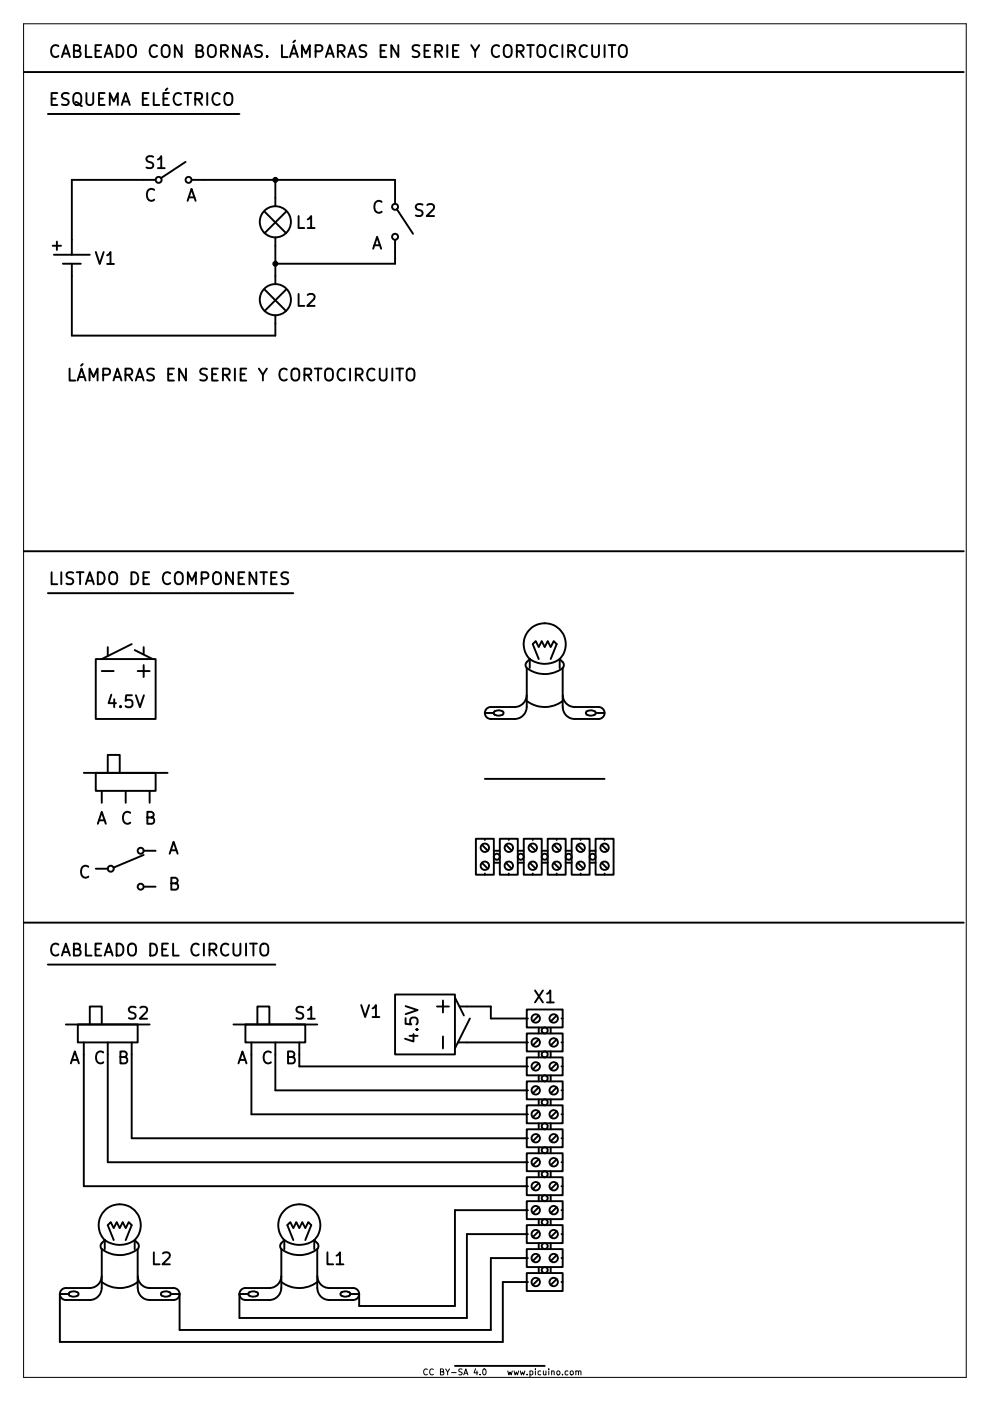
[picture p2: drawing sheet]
<svg xmlns="http://www.w3.org/2000/svg" width="210mm" height="297mm" viewBox="0 0 210 297" stroke-linecap="round" stroke-linejoin="round" font-family="sans-serif">
<path d="M5 5h200v287h-200zM90.7 290.4a.58 .58 0 0 0-.8 .5 .58 .58 0 0 0 .7 .6l.1-.1M102.5 290.4l.2-.2a.69 .69 0 0 1 .4 .7 .69 .69 0 0 1-.4 .6l-.3-.5zM122.2 290.8l.5-.1v.8M122.7 290.8l.2-.1h.3l.1 .8" fill="none" stroke="#000" stroke-width=".21"/>
<g fill="none" stroke="#000" stroke-width=".41">
<path d="M5.1 15.3h199.4M128.3 9.6v2.5M129.1 9.6h1.5M129.8 9.6v2.5M131.4 9.9a.86 .86 0 0 1 1-.3 .86 .86 0 0 1 .6 .8v.8a.86 .86 0 0 1-1.1 .9l-.2-.1a1.91 1.91 0 0 1-.3-2.1zM10.2 24.2h40.6M33 38.1h-17.8v15.9M39.4 34.3l-5.2 3.5M40.6 38.1h43.2v5.1M58.4 38.1v5.6M11.2 52.1h1.8M11.4 54h7.6"/>
<path d="M12.1 51.2v1.8M13.3 55.9h3.8M15.2 55.9v15.3h43.2v-4.4M56.1 44.9l4.6 4.5M58.4 50.3v9.9M60.7 44.9l-4.6 4.5M83.8 50.8v5.1h-25.4M84.2 44.4l3.4 5.2M56.1 61.4l4.6 4.5M60.7 61.4l-4.6 4.5M86.4 78.5a.86 .86 0 0 1 .9-.4 .86 .86 0 0 1 .6 .9v.8a.86 .86 0 0 1-1.1 .9l-.2-.1a2.06 2.06 0 0 1-.2-2.1zM5.1 116.9h199.4"/>
<path d="M10.2 125.8h52M20.3 139.7h12.7v12.7h-12.7zM22.9 137.2v1.9M27.9 136.6l-6.3 3.1M28.6 137.8l3.8 1.9M30.5 137.2v1.5M61.1 121.4l-.9-.1a.61 .61 0 0 0-.5 .6 .61 .61 0 0 0 .5 .6 .92 .92 0 0 1 .9 .6 .63 .63 0 0 1-.4 .8l-1-.2M112.4 139.7l-.6 .7a.92 .92 0 0 0 0 1.2M112.4 139.7a4.5 4.5 0 0 1 0-6.3 4.5 4.5 0 0 1 6.3 0 4.5 4.5 0 0 1 0 6.3M112.4 139.7a5.5 5.5 0 0 0 6.3 0M112.4 139.7v1.9M114.3 139.7l-1.3-3.1 .7-.7 .6 1.3 .6-1.3 .7 1.3 .6-1.3 .6 1.3 .7-1.3 .6 .7-1.3 3.1"/>
<path d="M118.7 139.7l.7 .7a.92 .92 0 0 1 0 1.2M118.7 139.7v1.9M21.6 142.3h2.5M29.2 142.3h2.5M30.5 141v2.5M102.9 151.2h1.9M104.9 150.9a1.27 1.27 0 0 1 1.9 .3v.1a1.35 1.35 0 0 1-2.1-.1zM111.8 141.6l-.1 8.3a2.56 2.56 0 0 1-2.5 2.5h-5.1a1.27 1.27 0 0 1-1.2-1.2 1.27 1.27 0 0 1 1.2-1.3h5.1a2.56 2.56 0 0 0 2.5-2.5M111.8 148.6a6.3 6.3 0 0 0 7.6 0M111.8 141.6a6.3 6.3 0 0 0 7.6 0M119.4 141.6v8.3a2.52 2.52 0 0 0 2.5 2.5h5.1a1.27 1.27 0 0 0 1.3-1.2 1.27 1.27 0 0 0-1.3-1.3h-5.1a2.52 2.52 0 0 1-2.5-2.5M124.4 150.9a1.27 1.27 0 0 1 2 .3v.1a1.35 1.35 0 0 1-2.1-.1z"/>
<path d="M126.4 151.2h1.9M17.8 163.9h17.8M20.3 163.9h12.7v3.8h-12.7zM21.6 167.7v2.5M22.9 163.9v-3.8h2.5v3.8M26.7 167.7v2.5M31.7 167.7v2.5M101 177.8h3.8v7.7h-3.8zM102.2 179.1l1.3 1.3M102.9 165.1h25.4M102.9 177.8v.3M106 177.8h3.9v7.7h-3.9z"/>
<path d="M107.3 179.1l1.3 1.3M107.9 177.8v.3M111.1 177.8h3.8v7.7h-3.8zM112.4 179.1l1.3 1.3M113 177.8v.3M116.2 177.8h3.8v7.7h-3.8zM117.5 179.1l1.2 1.3M118.1 177.8v.3M121.3 177.8h3.8v7.7h-3.8zM122.6 179.1l1.2 1.3M123.2 177.8v.3M126.4 177.8h3.8v7.7h-3.8z"/>
<path d="M127.6 179.1l1.3 1.3M128.3 177.8v.3M5.1 195.6h199.4M20.3 184.2h2.6M30.5 180.4h2.5M30.5 181.3l-6.4 2.6M30.5 188h2.5M102.2 182.9l1.3 1.3M102.9 185.2v.3M104.8 180.4h1.2M104.8 182.9h1.2M107.3 182.9l1.3 1.3"/>
<path d="M107.9 185.2v.3M109.9 180.4h1.2M109.9 182.9h1.2M112.4 182.9l1.3 1.3M113 185.2v.3M114.9 180.4h1.3M114.9 182.9h1.3M117.5 182.9l1.2 1.3M118.1 185.2v.3M120 180.4h1.3M120 182.9h1.3M122.6 182.9l1.2 1.3"/>
<path d="M123.2 185.2v.3M125.1 180.4h1.3M125.1 182.9h1.3M127.6 182.9l1.3 1.3M128.3 185.2v.3M10.2 204.5h48.2M14 217.2h17.7M16.5 217.2h12.7v3.8h-12.7zM19 217.2v-3.8h2.6v3.8M49.5 217.2h17.8M52.1 217.2h12.7v3.8h-12.7zM54.6 217.2v-3.8h2.5v3.8"/>
<path d="M55.3 200.4a.86 .86 0 0 1 1-.3 .86 .86 0 0 1 .6 .8v.8a.85 .85 0 0 1-.4 .8 .85 .85 0 0 1-.9 0 1.99 1.99 0 0 1-.3-2.1zM83.8 210.9h12.7v12.7h-12.7zM92.7 213.4h2.5M94 212.1v2.6M94 219.7v2.6M96.5 211.5l1.9 3.8M97.5 213.4h6.6v2.5h7.9M99.7 215.9l-3.2 6.4M111.8 219.1h7.6v3.8h-7.6zM111.8 214h7.6v3.8h-7.6zM114.3 215.3l-1.3 1.3M114.3 217.8v1.3"/>
<path d="M116.8 217.8v1.3M118.1 215.3l-1.3 1.3M119.1 215.9h.3M17.8 221v30.5h94.2M22.9 221v25.4h89.1M27.9 221v20.3h84.1M53.3 221v15.3h58.7M58.4 221v10.2h53.6M63.5 226.1h48.5M63.5 221v2.6M97.2 221h14.8M111.8 239.4h7.6v3.8h-7.6z"/>
<path d="M111.8 234.4h7.6v3.8h-7.6zM111.8 229.3h7.6v3.8h-7.6zM111.8 224.2h7.6v3.8h-7.6zM114.3 235.6l-1.3 1.3M114.3 230.5l-1.3 1.3M114.3 225.5l-1.3 1.2M114.3 220.4l-1.3 1.3M114.3 222.9v1.3M114.3 228v1.3M114.3 233.1v1.3M114.3 238.2v1.2M116.8 222.9v1.3"/>
<path d="M116.8 228v1.3M116.8 233.1v1.3M116.8 238.2v1.2M118.1 235.6l-1.3 1.3M118.1 230.5l-1.3 1.3M118.1 225.5l-1.3 1.2M118.1 220.4l-1.3 1.3M119.1 236.3h.3M119.1 231.2h.3M119.1 226.1h.3M119.1 221h.3M111.8 259.8h7.6v3.8h-7.6z"/>
<path d="M111.8 254.7h7.6v3.8h-7.6zM111.8 249.6h7.6v3.8h-7.6zM111.8 244.5h7.6v3.8h-7.6zM112 256.6h-15.5v20.3h-20.3v-2.5h-1.9M114.3 255.9l-1.3 1.3M114.3 250.9l-1.3 1.2M114.3 245.8l-1.3 1.3M114.3 240.7l-1.3 1.3M114.3 243.2v1.3M114.3 248.3v1.3M114.3 253.4v1.3M114.3 258.5v1.3"/>
<path d="M116.8 243.2v1.3M116.8 248.3v1.3M116.8 253.4v1.3M116.8 258.5v1.3M118.1 255.9l-1.3 1.3M118.1 250.9l-1.3 1.2M118.1 245.8l-1.3 1.3M118.1 240.7l-1.3 1.3M119.1 256.6h.3M119.1 251.5h.3M119.1 246.4h.3M119.1 241.3h.3"/>
<path d="M14.7 274.1a1.35 1.35 0 0 1 2 .2l-.1 .2a1.35 1.35 0 0 1-2-.1zM21.6 264.8v8.3a2.56 2.56 0 0 1-2.6 2.5h-5a1.27 1.27 0 0 1-1.3-1.2 1.27 1.27 0 0 1 1.3-1.3h5a2.56 2.56 0 0 0 2.6-2.6M21.6 271.8a6.3 6.3 0 0 0 7.6 0M21.6 264.8a6.3 6.3 0 0 0 7.6 0M22.2 262.9l-.6 .7a.92 .92 0 0 0 0 1.2M22.2 262.9a4.5 4.5 0 0 1 .1-6.3 4.5 4.5 0 0 1 6.2 0 4.5 4.5 0 0 1 .1 6.3M22.2 262.9a5.5 5.5 0 0 0 6.4 0M22.2 262.9v1.9M24.1 262.9l-1.2-3.1 .6-.7 .6 1.3 .7-1.3 .6 1.3 .6-1.3 .7 1.3 .6-1.3 .6 .7-1.2 3.1M28.6 262.9l.6 .7a.92 .92 0 0 1 0 1.2M28.6 262.9v1.9M29.2 264.8v8.3a2.52 2.52 0 0 0 2.5 2.5h5.1a1.27 1.27 0 0 0 1.3-1.2 1.27 1.27 0 0 0-1.3-1.3h-5.1a2.52 2.52 0 0 1-2.5-2.6"/>
<path d="M34.2 274.1a1.27 1.27 0 0 1 2 .3v.1a1.35 1.35 0 0 1-2.1-.1zM52.8 274.1a1.27 1.27 0 0 1 2 .3l-.1 .1a1.35 1.35 0 0 1-2-.1zM59.7 264.8v8.3a2.56 2.56 0 0 1-2.6 2.5h-5a1.27 1.27 0 0 1-1.3-1.2 1.27 1.27 0 0 1 1.3-1.3h5a2.56 2.56 0 0 0 2.6-2.6M59.7 271.8a6.3 6.3 0 0 0 7.6 0M59.7 264.8a6.3 6.3 0 0 0 7.6 0M60.3 262.9l-.6 .7a.92 .92 0 0 0 0 1.2M60.3 262.9a4.5 4.5 0 0 1 .1-6.3 4.5 4.5 0 0 1 6.2 0 4.5 4.5 0 0 1 .1 6.3M60.3 262.9a5.5 5.5 0 0 0 6.4 0M60.3 262.9v1.9M62.2 262.9l-1.2-3.1 .6-.7 .6 1.3 .7-1.3 .6 1.3 .6-1.3 .7 1.3 .6-1.3 .6 .7-1.2 3.1M66.7 262.9l.6 .7a.92 .92 0 0 1 0 1.2M66.7 262.9v1.9"/>
<path d="M67.3 264.8v8.3a2.52 2.52 0 0 0 2.5 2.5h5.1a1.27 1.27 0 0 0 1.3-1.2 1.27 1.27 0 0 0-1.3-1.3h-5.1a2.52 2.52 0 0 1-2.5-2.6M72.3 274.1a1.27 1.27 0 0 1 2 .3v.1a1.35 1.35 0 0 1-2.1-.1zM111.8 269.9h7.6v3.8h-7.6zM111.8 264.8h7.6v3.8h-7.6zM112 271.8h-5.3v12.7h-94v-10.1h1.9M112 266.7h-7.9v15.3h-66v-7.6h-1.9M112 261.7h-12.9v17.7h-48.3v-5h1.9M114.3 271.2l-1.3 1.3M114.3 266.1l-1.3 1.3M114.3 261l-1.3 1.3M114.3 263.6v1.2M114.3 268.6v1.3"/>
<path d="M116.8 263.6v1.2M116.8 268.6v1.3M118.1 271.2l-1.3 1.3M118.1 266.1l-1.3 1.3M118.1 261l-1.3 1.3M119.1 271.8h.3M119.1 266.7h.3M119.1 261.7h.3M96.5 289.6h19.1"/>
<circle cx="33.7" cy="38.1" r=".63"/>
<circle cx="40" cy="38.1" r=".63"/>
<circle cx="58.4" cy="47" r="3.3"/>
<circle cx="83.8" cy="43.9" r=".63"/>
<circle cx="83.8" cy="50.2" r=".63"/>
<circle cx="58.4" cy="63.5" r="3.3"/>
<circle cx="102.9" cy="179.7" r=".89"/>
<circle cx="107.9" cy="179.7" r=".89"/>
<circle cx="113" cy="179.7" r=".89"/>
<circle cx="118.1" cy="179.7" r=".89"/>
<circle cx="123.2" cy="179.7" r=".89"/>
<circle cx="128.3" cy="179.7" r=".89"/>
<circle cx="23.5" cy="184.2" r=".63"/>
<circle cx="29.8" cy="180.4" r=".63"/>
<circle cx="29.8" cy="188" r=".63"/>
<circle cx="102.9" cy="183.6" r=".89"/>
<circle cx="105.4" cy="181.6" r=".63"/>
<circle cx="107.9" cy="183.6" r=".89"/>
<circle cx="110.5" cy="181.6" r=".63"/>
<circle cx="113" cy="183.6" r=".89"/>
<circle cx="115.6" cy="181.6" r=".63"/>
<circle cx="118.1" cy="183.6" r=".89"/>
<circle cx="120.6" cy="181.6" r=".63"/>
<circle cx="123.2" cy="183.6" r=".89"/>
<circle cx="125.7" cy="181.6" r=".63"/>
<circle cx="128.3" cy="183.6" r=".89"/>
<circle cx="113.7" cy="215.9" r=".89"/>
<circle cx="115.6" cy="218.5" r=".63"/>
<circle cx="117.5" cy="215.9" r=".89"/>
<circle cx="113.7" cy="236.3" r=".89"/>
<circle cx="113.7" cy="226.1" r=".89"/>
<circle cx="113.7" cy="221" r=".89"/>
<circle cx="113.7" cy="231.2" r=".89"/>
<circle cx="115.6" cy="228.6" r=".63"/>
<circle cx="115.6" cy="238.8" r=".63"/>
<circle cx="115.6" cy="233.7" r=".63"/>
<circle cx="115.6" cy="223.6" r=".63"/>
<circle cx="117.5" cy="226.1" r=".89"/>
<circle cx="117.5" cy="231.2" r=".89"/>
<circle cx="117.5" cy="236.3" r=".89"/>
<circle cx="117.5" cy="221" r=".89"/>
<circle cx="113.7" cy="256.6" r=".89"/>
<circle cx="113.7" cy="246.4" r=".89"/>
<circle cx="113.7" cy="251.5" r=".89"/>
<circle cx="113.7" cy="241.3" r=".89"/>
<circle cx="115.6" cy="249" r=".63"/>
<circle cx="115.6" cy="243.9" r=".63"/>
<circle cx="115.6" cy="259.1" r=".63"/>
<circle cx="115.6" cy="254" r=".63"/>
<circle cx="117.5" cy="246.4" r=".89"/>
<circle cx="117.5" cy="256.6" r=".89"/>
<circle cx="117.5" cy="251.5" r=".89"/>
<circle cx="117.5" cy="241.3" r=".89"/>
<circle cx="113.7" cy="266.7" r=".89"/>
<circle cx="113.7" cy="261.7" r=".89"/>
<circle cx="113.7" cy="271.8" r=".89"/>
<circle cx="115.6" cy="264.2" r=".63"/>
<circle cx="115.6" cy="269.3" r=".63"/>
<circle cx="117.5" cy="266.7" r=".89"/>
<circle cx="117.5" cy="261.7" r=".89"/>
<circle cx="117.5" cy="271.8" r=".89"/>
</g>
<g fill="#000" stroke="#000" stroke-width=".25">
<circle cx="58.4" cy="38.1" r=".51"/>
<circle cx="58.4" cy="55.9" r=".51"/>
</g>
<g font-size="3.5">
<text x="10.2" y="12.2">CABLEADO CON BORNAS. LÁMPARAS EN SERIE Y CORTOCIRCUITO</text>
<text x="10.2" y="22.4">ESQUEMA ELÉCTRICO</text>
<text x="30.9" y="35.8">S1</text>
<text x="30.5" y="42.7">C</text>
<text x="39.4" y="42.7">A</text>
<text x="78.7" y="45.2">C</text>
<text x="88" y="45.9">S2</text>
<text x="62.9" y="48.5">L1</text>
<text x="78.7" y="52.9">A</text>
<text x="20.2" y="56.1">V1</text>
<text x="62.9" y="65">L2</text>
<text x="14" y="80.8">LÁMPARAS EN SERIE Y CORTOCIRCUITO</text>
<text x="10.2" y="124">LISTADO DE COMPONENTES</text>
<text x="23" y="150.1">4.5V</text>
<text x="20.3" y="174.8">A</text>
<text x="25.4" y="174.8">C</text>
<text x="30.5" y="174.8">B</text>
<text x="35.6" y="181.1">A</text>
<text x="16.5" y="186.2">C</text>
<text x="35.6" y="188.8">B</text>
<text x="10.2" y="202.7">CABLEADO DEL CIRCUITO</text>
<text x="76.5" y="215.8">V1</text>
<text x="113.4" y="212.7">X1</text>
<text x="27.1" y="216.1">S2</text>
<text x="62.7" y="216.1">S1</text>
<text x="88.7" y="220.8" transform="rotate(-90 88.7 220.8)">4.5V</text>
<text x="14.6" y="225.6">A</text>
<text x="19.7" y="225.6">C</text>
<text x="24.8" y="225.6">B</text>
<text x="50.2" y="225.6">A</text>
<text x="55.2" y="225.6">C</text>
<text x="60.3" y="225.6">B</text>
<text x="32.2" y="268.2">L2</text>
<text x="69.1" y="268.2">L1</text>
</g>
<g font-size="1.8">
<text x="90.8" y="291.6">CC BY-SA 4.0</text>
<text x="108.1" y="291.6">www.picuino.com</text>
</g>
</svg>
